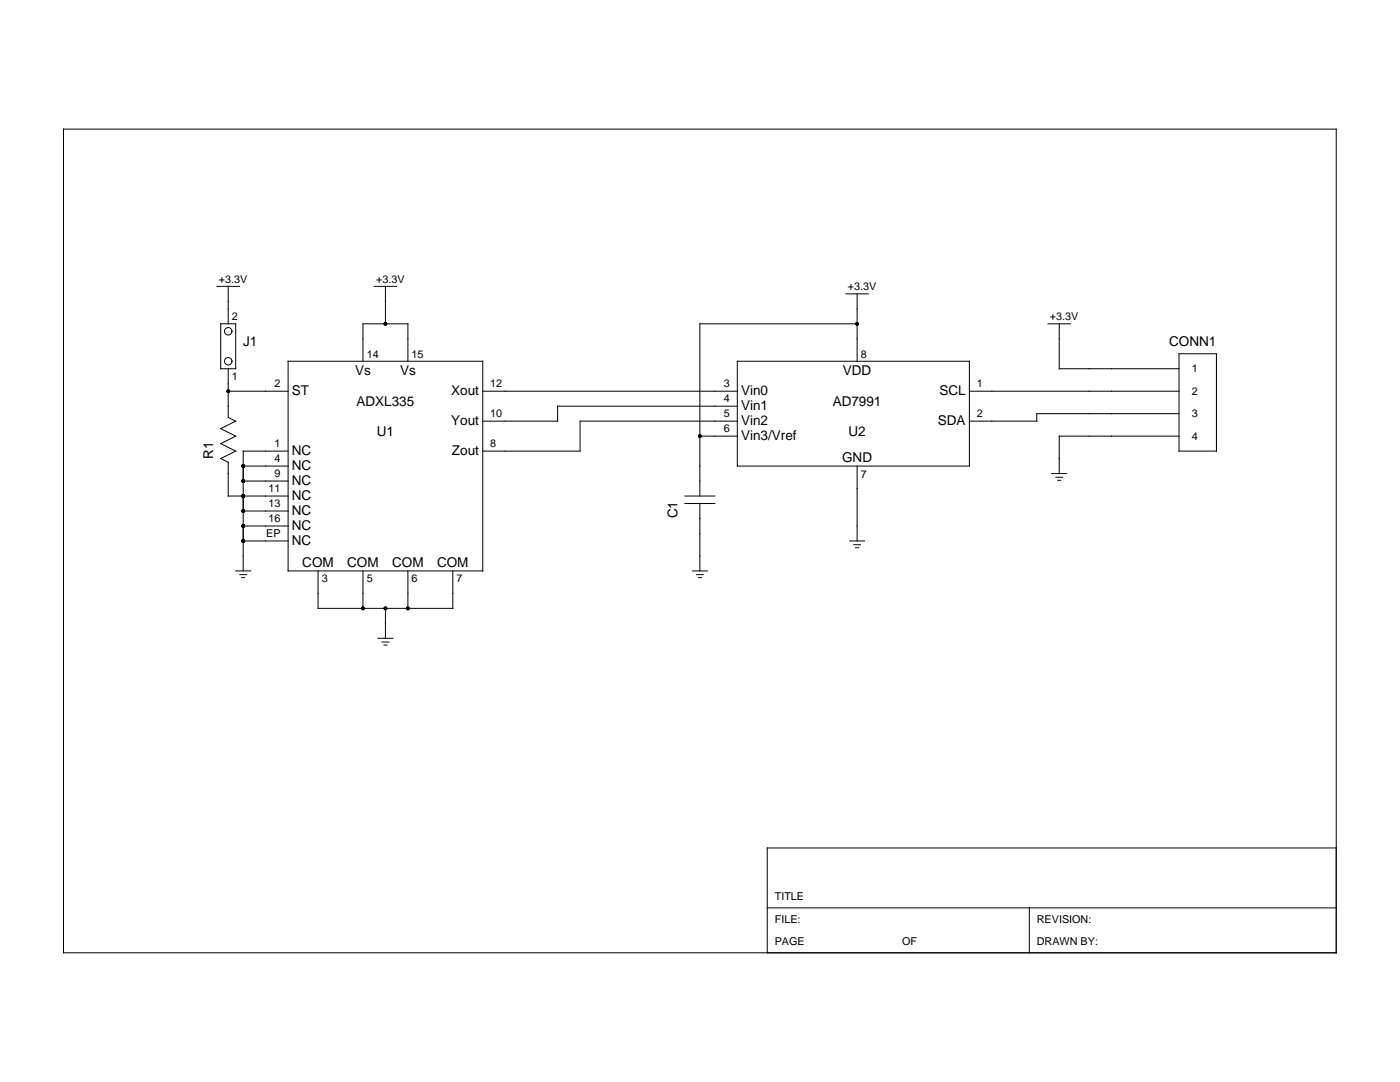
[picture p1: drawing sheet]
<svg xmlns="http://www.w3.org/2000/svg" width="279mm" height="216mm" viewBox="0 0 279 216" stroke-linecap="round" stroke-linejoin="round" font-family="sans-serif">
<g fill="none" stroke="#000" stroke-width=".2">
<path d="M12.7 25.8h254v164.3h-254zM43.3 57.1h4.5M45.5 57.1v7.5M74.7 57.1h4.5M76.9 57.1v7.5M168.8 58.6h4.5M171.1 58.6v13.5M44.1 64.6h2.9v9h-2.9zM45.5 78.1h12M45.5 73.6v9.7l1.5 .7-2.9 1.5 2.9 1.5-2.9 1.5 2.9 1.5-2.9 1.5 1.4 .8M57.5 72.1h38.8v41.8h-38.8zM72.4 72.1v-7.5h9v7.5"/>
<path d="M96.3 78.1h50.8M147.1 72.1h46.4v20.9h-46.4zM171.1 64.6h-31.4v34.4M193.5 78.1h41.8M209.2 64.6h4.4M211.4 64.6v9h23.9M235.3 70.6h7.5v19.4h-7.5zM45.5 92.2v6.8h12M48.5 93h9M48.5 96h9M57.5 90h-9v23.9M136.7 99h6"/>
<path d="M139.7 87h7.4M147.1 84h-31.3v6h-19.5M147.1 81h-35.8v3h-15M171.1 93v14.9M209.9 94.5h3M210.7 95.2h1.4M211.1 95.8h.6M235.3 82.5h-28.4v1.5h-13.4M235.3 87h-23.9v7.5M47 113.9h3M47.9 114.7h1.3M48.2 115.3h.6"/>
<path d="M48.5 102h9M48.5 105h9M48.5 107.9h9M63.5 113.9v7.5h26.9v-7.5M72.4 113.9v7.5M81.4 113.9v7.5M136.7 100.5h6M138.2 113.9h3M139 114.7h1.3M139.4 115.3h.6M139.7 100.5v13.4M169.6 107.9h2.9"/>
<path d="M170.4 108.7h1.3M170.8 109.3h.5M75.4 127.4h3M76.2 128.1h1.4M76.6 128.7h.6M76.9 121.4v6M266.7 169.2h-113.6v20.9M153.1 181.2h113.6M205.4 181.2v8.9"/>
<circle cx="45.5" cy="72.1" r=".75"/>
<circle cx="45.5" cy="66.1" r=".75"/>
</g>
<g fill="#000">
<circle cx="45.5" cy="78.1" r=".37"/>
<circle cx="76.9" cy="64.6" r=".37"/>
<circle cx="171.1" cy="64.6" r=".37"/>
<circle cx="48.5" cy="93" r=".37"/>
<circle cx="48.5" cy="99" r=".37"/>
<circle cx="48.5" cy="96" r=".37"/>
<circle cx="139.7" cy="87" r=".37"/>
<circle cx="48.5" cy="107.9" r=".37"/>
<circle cx="48.5" cy="105" r=".37"/>
<circle cx="48.5" cy="102" r=".37"/>
<circle cx="72.4" cy="121.4" r=".37"/>
<circle cx="76.9" cy="121.4" r=".37"/>
<circle cx="81.4" cy="121.4" r=".37"/>
</g>
<g font-size="2.7">
<text x="48.5" y="69.1">J1</text>
<text x="233.3" y="69.1">CONN1</text>
<text x="70.9" y="74.8">Vs</text>
<text x="79.8" y="74.8">Vs</text>
<text x="168.2" y="74.8">VDD</text>
<text x="58.2" y="78.8">ST</text>
<text x="71.1" y="81">ADXL335</text>
<text x="90" y="78.8">Xout</text>
<text x="147.9" y="78.8">Vin0</text>
<text x="147.9" y="81.8">Vin1</text>
<text x="166.2" y="81">AD7991</text>
<text x="187.5" y="78.8">SCL</text>
<text x="75.2" y="87">U1</text>
<text x="90" y="84.7">Yout</text>
<text x="147.9" y="84.7">Vin2</text>
<text x="147.9" y="87.7">Vin3/Vref</text>
<text x="169.3" y="87">U2</text>
<text x="187.2" y="84.8">SDA</text>
<text x="42.6" y="91.5" transform="rotate(-90 42.6 91.5)">R1</text>
<text x="58.2" y="90.7">NC</text>
<text x="58.2" y="93.7">NC</text>
<text x="90.2" y="90.7">Zout</text>
<text x="168.1" y="92.3">GND</text>
<text x="58.2" y="96.7">NC</text>
<text x="58.2" y="99.7">NC</text>
<text x="58.2" y="102.7">NC</text>
<text x="58.2" y="105.7">NC</text>
<text x="135.2" y="103.5" transform="rotate(-90 135.2 103.5)">C1</text>
<text x="58.2" y="108.7">NC</text>
<text x="60.3" y="113.2">COM</text>
<text x="69.3" y="113.2">COM</text>
<text x="78.3" y="113.2">COM</text>
<text x="87.2" y="113.2">COM</text>
</g>
<g font-size="2.2">
<text x="43.7" y="56.4">+3.3V</text>
<text x="75.1" y="56.4">+3.3V</text>
<text x="169.2" y="57.9">+3.3V</text>
<text x="46.3" y="63.9">2</text>
<text x="209.5" y="63.9">+3.3V</text>
<text x="73.2" y="71.3">14</text>
<text x="82.2" y="71.3">15</text>
<text x="171.8" y="71.3">8</text>
<text x="46.3" y="75.8">1</text>
<text x="54.8" y="77.3">2</text>
<text x="97.8" y="77.3">12</text>
<text x="144.5" y="77.3">3</text>
<text x="195" y="77.3">1</text>
<text x="237.8" y="74.3">1</text>
<text x="97.8" y="83.3">10</text>
<text x="144.5" y="80.3">4</text>
<text x="144.5" y="83.3">5</text>
<text x="195" y="83.3">2</text>
<text x="237.8" y="83.3">3</text>
<text x="237.8" y="78.8">2</text>
<text x="54.8" y="89.3">1</text>
<text x="97.8" y="89.3">8</text>
<text x="144.5" y="86.3">6</text>
<text x="237.8" y="87.8">4</text>
<text x="54.8" y="92.3">4</text>
<text x="54.8" y="95.2">9</text>
<text x="171.8" y="95.3">7</text>
<text x="53.6" y="98.2">11</text>
<text x="53.6" y="101.2">13</text>
<text x="53.1" y="107.2">EP</text>
<text x="53.6" y="104.2">16</text>
<text x="64.2" y="116.2">3</text>
<text x="73.2" y="116.2">5</text>
<text x="82.2" y="116.2">6</text>
<text x="91.1" y="116.2">7</text>
<text x="154.6" y="179.7">TITLE</text>
<text x="154.6" y="184.1">FILE:</text>
<text x="206.9" y="184.1">REVISION:</text>
<text x="154.6" y="188.6">PAGE</text>
<text x="180" y="188.6">OF</text>
<text x="206.9" y="188.6">DRAWN BY:</text>
</g>
</svg>
